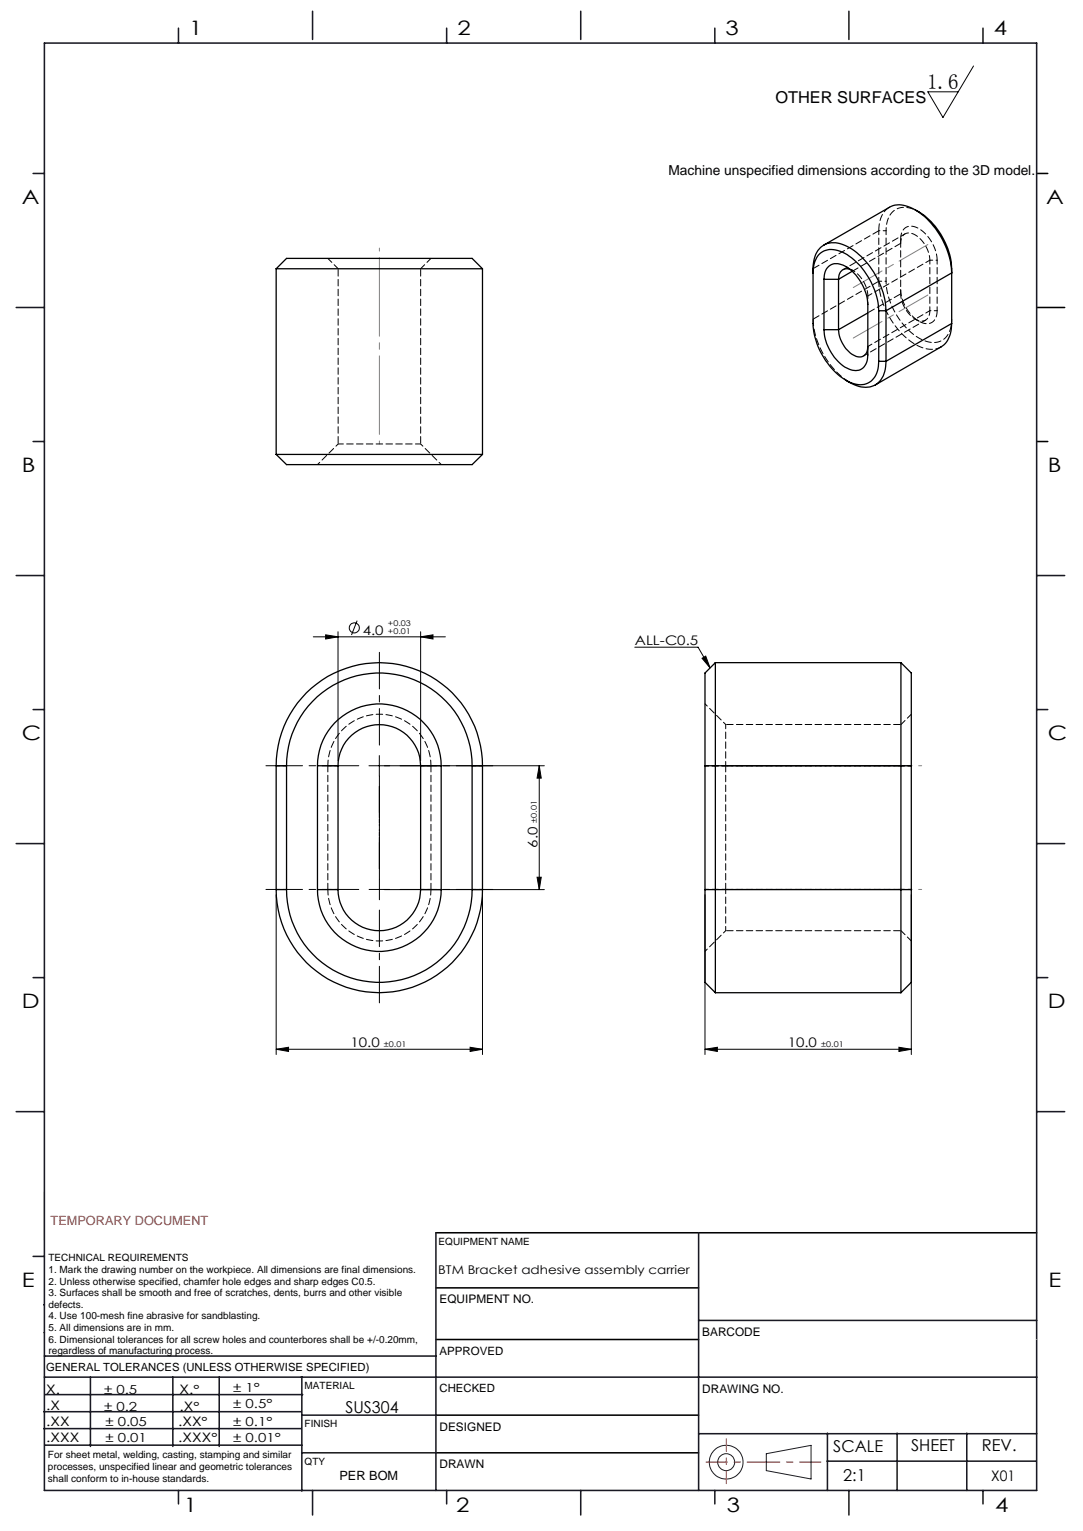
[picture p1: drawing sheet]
<svg xmlns="http://www.w3.org/2000/svg" width="210mm" height="297mm" viewBox="0 0 210 297" stroke-linecap="round" stroke-linejoin="round" font-family="sans-serif">
<g fill="none" stroke="#191924" stroke-width=".19">
<path d="M8.6 231.2v9.4M148.6 282l8.7-1.6v6.5l-8.7-1.6z"/>
<circle cx="140.8" cy="283.7" r="3.3"/>
<circle cx="140.8" cy="283.7" r="1.64"/>
</g>
<path d="M201 33.7h2.2M201 59.7h5.4M201 85.7h2.2M84.5 239.1h116.5M84.6 259.9h50.9M84.6 249.8h50.9M84.6 274.5h50.9M84.5 281.8h51" fill="none" stroke="#000" stroke-width=".3"/>
<path d="M136.9 283.6h22.3" fill="none" stroke="#f00" stroke-width=".19" stroke-dasharray="6.3 1.3 1.3 1.3" stroke-dashoffset="2.2"/>
<path d="M140.8 287.8v-8.7" fill="none" stroke="#f00" stroke-width=".19" stroke-dasharray="6.3 1.3 1.3 1.3" stroke-dashoffset="3.9"/>
<g fill="none" stroke="#191924" stroke-width=".3">
<path d="M8.6 8.4h192.4v280.7h-192.4zM34.6 5.5v2.9M60.6 2.2v5.5M86.6 5.5v2.9M112.6 2.2v5.5M138.6 5.5v2.9M164.6 2.2v5.5M190.6 5.5v2.9M6.4 33.7h2.2M3.1 59.7h5.5M6.4 85.7h2.2M3.1 111.7h5.5"/>
<path d="M201 111.7h5.4M6.4 137.7h2.2M201 137.7h2.2M3.1 163.7h5.5M201 163.7h5.4M6.4 189.6h2.2M201 189.6h2.2M3.1 215.6h5.5M201 215.6h5.4M84.5 239.1v50M135.5 239.1v50M6.4 243.7h2.2"/>
<path d="M8.5 253.1h.1M8.6 258.5h.1M135.5 256.1h65.5M8.5 277.1h49.9M8.5 273.9h49.9M8.6 267.2h192.4M8.6 263.1h75.9M8.8 270.5h49.9M17.5 267.2v13.4M33.5 267.2v13.4M42.5 267.2v13.4M58.5 267.2v22"/>
<path d="M58.6 274.5h26M135.5 278.1h65.5M160.4 278v11.1M174 278v11.1M187.5 278v11.1M8.8 280.3h49.7M34.6 289.1v2.6M58.5 281.8h26M60.6 289.1v4.8M86.6 289.1v2.6M112.6 289.1v4.8M138.6 289.1v2.6"/>
<path d="M160.4 283.5h40.5M164.6 289.1v4.8M190.6 289.1v2.6"/>
</g>
<path d="M201 259.9h.1" fill="none" stroke="#c0c0c0" stroke-width=".19"/>
<g fill="none" stroke="#000" stroke-width=".19">
<path d="M188.8 12.8l-6 10-2.9-5h5.9M60.7 123.5h25.7M63.1 123.2l2.4 .3-2.4 .5zM65.5 122.6v25M69.3 120.4l-1.1 2.8M81.6 123.5l2.4-.3v.8zM81.6 122.6v25M123.1 125.6h12.3l2.3 4M136.1 127.7l.7-.4 .9 2.3zM71.5 148.6h34.1M73.6 146.6v4M104.6 148.6l.4 2.4h-.9z"/>
<path d="M104.6 148.6v24M53.6 173.6v31M74.5 172.6h31.1M93.6 173.6v31M104.1 170.2h.9l-.4 2.4zM136.7 173.6v31M176.7 173.6v31M53.6 203.5l2.4-.3v.8zM53.6 203.5h40M91.2 203.2l2.4 .3-2.4 .5zM136.7 203.5l2.4-.3v.8zM136.7 203.5h40"/>
<path d="M174.3 203.2l2.4 .3-2.4 .5z"/>
<circle cx="68.7" cy="121.8" r=".98"/>
</g>
<path d="M69.6 148.5h-18M73.6 152.5v18M73.6 144.5v-18M77.6 148.5h18M69.6 172.5h-18M73.6 176.5v18M73.6 168.5v-18M77.6 172.5h18" fill="none" stroke="#000" stroke-width=".19" stroke-dasharray="15.2 1.3 1.3 1.3" stroke-dashoffset="8.1"/>
<path d="M73.6 172.5v2M73.6 172.5h2M73.6 172.5v-2M73.6 172.5h-2" fill="none" stroke="#000" stroke-width=".19" stroke-dasharray="15.2 1.3 1.3 1.3"/>
<path d="M73.6 152.5v16" fill="none" stroke="#000" stroke-width=".19" stroke-dasharray="15.2 1.3 1.3 1.3" stroke-dashoffset="9.1"/>
<path d="M73.6 86.1v-38M140.7 148.5h38M140.7 172.5h38" fill="none" stroke="#808080" stroke-width=".19" stroke-dasharray="15.2 1.3 1.3 1.3" stroke-dashoffset="-1.9"/>
<path d="M165.5 55.8l14.4-8.4M165.5 65.6l14.4-8.4" fill="none" stroke="#808080" stroke-width=".19" stroke-dasharray="15.2 1.3 1.3 1.3" stroke-dashoffset="8.8"/>
<g fill="#000">
<path d="M63.1 123.2l2.4 .3-2.4 .5zM81.6 123.5l2.4-.3v.8z"/>
<path d="M104.6 148.6l.4 2.4h-.9zM104.1 170.2h.9l-.4 2.4z"/>
<path d="M53.6 203.5l2.4-.3v.8zM91.2 203.2l2.4 .3-2.4 .5zM136.1 127.7l.7-.4 .9 2.3z"/>
<path d="M136.7 203.5l2.4-.3v.8zM174.3 203.2l2.4 .3-2.4 .5z"/>
</g>
<g fill="none" stroke="#000" stroke-width=".25">
<path d="M53.6 52.1l2-2h35.9l2.1 2M53.6 52.1h40M53.6 52.1v36.1M93.6 52.1v36.1M157.7 52.9a4.3 4.3 0 0 1 2.4-4.3 5.9 5.9 0 0 1 5.5 1.8 14.2 14.2 0 0 1 4.8 9.9M159.7 47.6l12.8-7.4a4.9 4.9 0 0 1 4.9 .5 15.6 15.6 0 0 1 7.1 12.2l-12.7 7.4M159.8 54.2a2.56 2.56 0 0 1 2.7-3.1 7.6 7.6 0 0 1 5.2 5.3l.4 1.3 .2 1.4v9.8a2.64 2.64 0 0 1-2.4 3 6.9 6.9 0 0 1-5.2-4.3 8.2 8.2 0 0 1-.9-3.6M159.8 54.2v9.8M159.8 54.2h2.8M162.6 54.2v9.8M164.8 52.2a1.67 1.67 0 0 0-2.2 2M165.2 52.6l-2.6 1.6"/>
<path d="M177.4 40.7a13.9 13.9 0 0 1 7.1 11.4v10.7M159.8 64h2.8M162.6 64a5.9 5.9 0 0 0 3.7 5.2 1.7 1.7 0 0 0 2-2M168.3 60.7l-5.7 3.3M170.4 60.3h1.4M170.4 60.3v9.8M170.4 70.1h1.4M171.8 60.3a15.6 15.6 0 0 0-7.5-12.5 4.2 4.2 0 0 0-5.7 .8 6.4 6.4 0 0 0-.9 3.5v10.7a13.9 13.9 0 0 0 7 11.3 3.7 3.7 0 0 0 3.9 0 3.7 3.7 0 0 0 1.8-3.5v-.5M171.8 70.1a4.6 4.6 0 0 1-3.1 5 6.3 6.3 0 0 1-4.7-1.3M171.8 60.3v9.8M184.5 62.8a5.1 5.1 0 0 1-2 4.5l-12.8 7.4M184.5 62.8l-12.7 7.3"/>
<path d="M53.6 88.2h40M53.6 88.2l2 1.9h35.9l2.1-1.9M138.7 128.5v64.1M138.7 128.5l-2 2.1v18M138.7 128.5h36M174.7 128.5v64.1M174.7 128.5l2 2.1v18M53.6 148.6a20 20 0 0 1 20-20.1 20 20 0 0 1 20 20.1M53.6 148.6h2M53.6 148.6v24M55.6 148.6a18 18 0 0 1 18-18.1 18 18 0 0 1 17.9 18.1M55.6 148.6v24"/>
<path d="M61.6 148.6a12 12 0 0 1 12-12.1 12 12 0 0 1 11.9 12.1M61.6 148.6v24M61.6 148.6h3.9M65.5 148.6a8 8 0 0 1 8.1-8 8 8 0 0 1 8 8M65.5 148.6v24M81.6 148.6h3.9M81.6 148.6v24M85.5 148.6v24M91.5 148.6v24M91.5 148.6h2.1M93.6 148.6v24M136.7 148.6h40"/>
<path d="M136.7 148.6v24M176.7 148.6v24M53.6 172.6a20 20 0 0 0 20 20 20 20 0 0 0 20-20M53.6 172.6h2M55.6 172.6a18 18 0 0 0 18 18 18 18 0 0 0 17.9-18M61.6 172.6a12 12 0 0 0 12 12 12 12 0 0 0 11.9-12M61.6 172.6h3.9M65.5 172.6a8 8 0 0 0 8.1 7.9 8 8 0 0 0 8-7.9M81.6 172.6h3.9M91.5 172.6h2.1M136.7 172.6v18l2 2M136.7 172.6h40"/>
<path d="M176.7 172.6v18l-2 2M138.7 192.6h36"/>
</g>
<g fill="none" stroke="#000" stroke-width=".19" stroke-dasharray="1.3 .6" stroke-dashoffset=".6">
<path d="M55.6 148.5h-2M65.6 148.5h-2M81.6 148.5h2M91.6 148.5h2M136.7 148.5h2M174.7 148.5h2M176.7 148.5h-2M53.6 172.5h2M63.6 172.5h2M83.6 172.5h-2M93.6 172.5h-2M136.7 172.5h2"/>
<path d="M174.7 172.5h2M176.7 172.5h-2"/>
</g>
<path d="M65.6 52.1l-2-2M81.6 52.1l2-2M168.3 57.4a6 6 0 0 0-3.5-5.2M170.4 54.6a15.3 15.3 0 0 0 8 12.7 4.5 4.5 0 0 0 4.1 0M176.7 138.5l-2 2M83.6 148.5a10 10 0 0 0-10-10 10 10 0 0 0-10 10M63.6 172.5a10 10 0 0 0 10 10 10 10 0 0 0 10-10M174.7 180.5l2 2" fill="none" stroke="#000" stroke-width=".19" stroke-dasharray="1.3 .6" stroke-dashoffset=".2"/>
<path d="M63.6 148.5v24M83.6 172.5v-24M140.7 172.5v-24" fill="none" stroke="#000" stroke-width=".19" stroke-dasharray="1.3 .6" stroke-dashoffset=".1"/>
<path d="M172.5 40.2a4.9 4.9 0 0 0-2.1 4.6" fill="none" stroke="#000" stroke-width=".19" stroke-dasharray="1.3 .6" stroke-dashoffset="-.1"/>
<path d="M157.7 52.1l12.7-7.3M165.3 52.6l9.3-5.4M174.6 56.2a7.5 7.5 0 0 0 4.4 6.5 2.07 2.07 0 0 0 2.7-2.4M181.7 50.5a7.5 7.5 0 0 0-4.4-6.5 2.07 2.07 0 0 0-2.7 2.4M157.7 61.9l12.7-7.3M164.7 74.2a15.6 15.6 0 0 1-7-12.3" fill="none" stroke="#000" stroke-width=".19" stroke-dasharray="1.3 .6"/>
<path d="M165.5 52.5l-1.5-.8M168.3 59v-1.6" fill="none" stroke="#000" stroke-width=".19" stroke-dasharray="1.3 .6" stroke-dashoffset=".8"/>
<path d="M168.3 57.4l12-6.9M174.6 47.2a1.72 1.72 0 0 1 .9-1.8 1.72 1.72 0 0 1 2 .2 6.2 6.2 0 0 1 2.8 4.9M174.6 47.2v-.8M175.5 45.4l-12 6.9M167.5 69l12-6.9M168.3 67.2l12-6.9M177.5 61.9l.7 .4M180.3 60.3a1.72 1.72 0 0 1-.8 1.8 1.72 1.72 0 0 1-2-.2 6.2 6.2 0 0 1-2.9-4.9M140.7 148.5v-8M140.7 180.5v-8" fill="none" stroke="#000" stroke-width=".19" stroke-dasharray="1.3 .6" stroke-dashoffset=".4"/>
<path d="M170.4 54.6h1.4M171.8 44.8a4.2 4.2 0 0 1 2.5-4.4 5 5 0 0 1 3.9 .7M171.8 44.8h-1.4M180.3 50.5h1.4M181.7 60.3h-1.4M184.5 61.9a4.2 4.2 0 0 1-2.4 4.4 6.3 6.3 0 0 1-5.9-2.2 14.2 14.2 0 0 1-4.4-9.5M61.6 90.1l4-4M85.6 90.1l-4-4M138.7 148.5h36M140.7 140.5l-4-4M138.7 172.5h36M136.7 184.5l4-4" fill="none" stroke="#000" stroke-width=".19" stroke-dasharray="1.3 .6" stroke-dashoffset=".7"/>
<path d="M170.4 44.8v9.8M171.8 54.6v-9.8M174.6 57v-9.8M180.3 50.5v9.8M181.7 60.3v-9.8M136.7 148.5h4M140.7 172.5h-4" fill="none" stroke="#000" stroke-width=".19" stroke-dasharray="1.3 .6" stroke-dashoffset=".5"/>
<path d="M168.3 60.7l6.3-3.7M65.6 86.1v-34M81.6 86.1v-34M140.7 148.5h34M174.7 140.5h-34M140.7 172.5h34M140.7 180.5h34" fill="none" stroke="#000" stroke-width=".19" stroke-dasharray="1.3 .6" stroke-dashoffset="-.2"/>
<path d="M81.6 86.1h-16" fill="none" stroke="#000" stroke-width=".19" stroke-dasharray="1.3 .6" stroke-dashoffset=".3"/>
<text font-size="4.1" x="179.8" y="17.2">1.6</text>
<g font-size="3.9">
<text x="36.7" y="6.9">1</text>
<text x="88.7" y="6.9">2</text>
<text x="140.7" y="6.9">3</text>
<text x="192.7" y="6.9">4</text>
<text x="4.2" y="39.5">A</text>
<text x="202.9" y="39.5">A</text>
<text x="4.2" y="91.5">B</text>
<text x="203.2" y="91.5">B</text>
<text x="4.2" y="143.5">C</text>
<text x="203.2" y="143.5">C</text>
<text x="4.2" y="195.5">D</text>
<text x="203.2" y="195.5">D</text>
<text x="4.2" y="249.6">E</text>
<text x="203.3" y="249.6">E</text>
<text x="35.7" y="293.4">1</text>
<text x="88.4" y="293.4">2</text>
<text x="141" y="293.4">3</text>
<text x="193" y="293.4">4</text>
</g>
<g font-size="3.2">
<text x="150.4" y="20">OTHER SURFACES</text>
<text x="67" y="274.2">SUS304</text>
<text x="161.6" y="281.7">SCALE</text>
<text x="176.7" y="281.5">SHEET</text>
<text x="190.4" y="281.5">REV.</text>
<text x="163.5" y="287.3">2:1</text>
</g>
<text font-size="2.8" x="192.2" y="287.3">X01</text>
<text font-size="2.7" x="129.6" y="34">Machine unspecified dimensions according to the 3D model.</text>
<g font-size="2.6">
<text x="70.3" y="123.1">4.0</text>
<text x="123.1" y="125.2">ALL-C0.5</text>
<text x="104.2" y="164.4" transform="rotate(-90 104.2 164.4)">6.0</text>
<text x="67.9" y="203.2">10.0</text>
<text x="152.7" y="203.2">10.0</text>
</g>
<text font-size="2.5" fill="#ff1f1f" x="9.8" y="237.6">TEMPORARY DOCUMENT</text>
<g font-size="2.5">
<text x="8.9" y="273.6">.X</text>
<text x="8.9" y="270.4">X.</text>
<text x="34.8" y="273.7">.X°</text>
<text x="34.8" y="270.5">X.°</text>
<text x="9" y="276.7">.XX</text>
<text x="9" y="279.7">.XXX</text>
<text x="34.5" y="276.7">.XX°</text>
<text x="34.6" y="279.8">.XXX°</text>
<text x="65.8" y="287.1">PER BOM</text>
</g>
<g font-size="2.4">
<text x="45.2" y="270">± 1°</text>
<text x="20.2" y="270.4">± 0.5</text>
<text x="20.2" y="273.7">± 0.2</text>
<text x="45.2" y="273.2">± 0.5°</text>
<text x="20.4" y="279.7">± 0.01</text>
<text x="20.4" y="276.7">± 0.05</text>
<text x="45.2" y="276.7">± 0.1°</text>
<text x="45.2" y="279.7">± 0.01°</text>
</g>
<g font-size="2.3">
<text x="85" y="247.1">BTM Bracket adhesive assembly carrier</text>
<text x="85.2" y="252.9">EQUIPMENT NO.</text>
<text x="136.2" y="259.2">BARCODE</text>
<text x="136.2" y="270.2">DRAWING NO.</text>
<text x="85.2" y="277.6">DESIGNED</text>
<text x="85.2" y="284.9">DRAWN</text>
</g>
<g font-size="2.2">
<text x="85.2" y="262.8">APPROVED</text>
<text x="8.9" y="265.9">GENERAL TOLERANCES (UNLESS OTHERWISE SPECIFIED)</text>
<text x="85.2" y="270.1">CHECKED</text>
</g>
<g font-size="1.9">
<text x="9.4" y="244.7">TECHNICAL REQUIREMENTS</text>
<text x="85.1" y="241.5">EQUIPMENT NAME</text>
<text x="9.4" y="246.9">1. Mark the drawing number on the workpiece. All dimensions are final dimensions.</text>
<text x="9.4" y="249.2">2. Unless otherwise specified, chamfer hole edges and sharp edges C0.5.</text>
<text x="9.4" y="251.4">3. Surfaces shall be smooth and free of scratches, dents, burrs and other visible</text>
<text x="9.4" y="253.7">defects.</text>
<text x="9.4" y="256">4. Use 100-mesh fine abrasive for sandblasting.</text>
<text x="9.4" y="258.2">5. All dimensions are in mm.</text>
<text x="9.4" y="260.5">6. Dimensional tolerances for all screw holes and counterbores shall be +/-0.20mm,</text>
<text x="9.4" y="262.7">regardless of manufacturing process.</text>
<text x="59.1" y="269.5">MATERIAL</text>
<text x="59.1" y="276.9">FINISH</text>
<text x="9.3" y="282.9">For sheet metal, welding, casting, stamping and similar</text>
<text x="9.3" y="285.2">processes, unspecified linear and geometric tolerances</text>
<text x="9.3" y="287.4">shall conform to in-house standards.</text>
<text x="59.1" y="284.2">QTY</text>
</g>
<g font-size="1.5">
<text x="75.2" y="121.4">+0.03</text>
<text x="75.2" y="123.1">+0.01</text>
<text x="104.1" y="159.6" transform="rotate(-90 104.1 159.6)">±0.01</text>
<text x="74.5" y="203.1">±0.01</text>
<text x="159.2" y="203.1">±0.01</text>
</g>
</svg>
